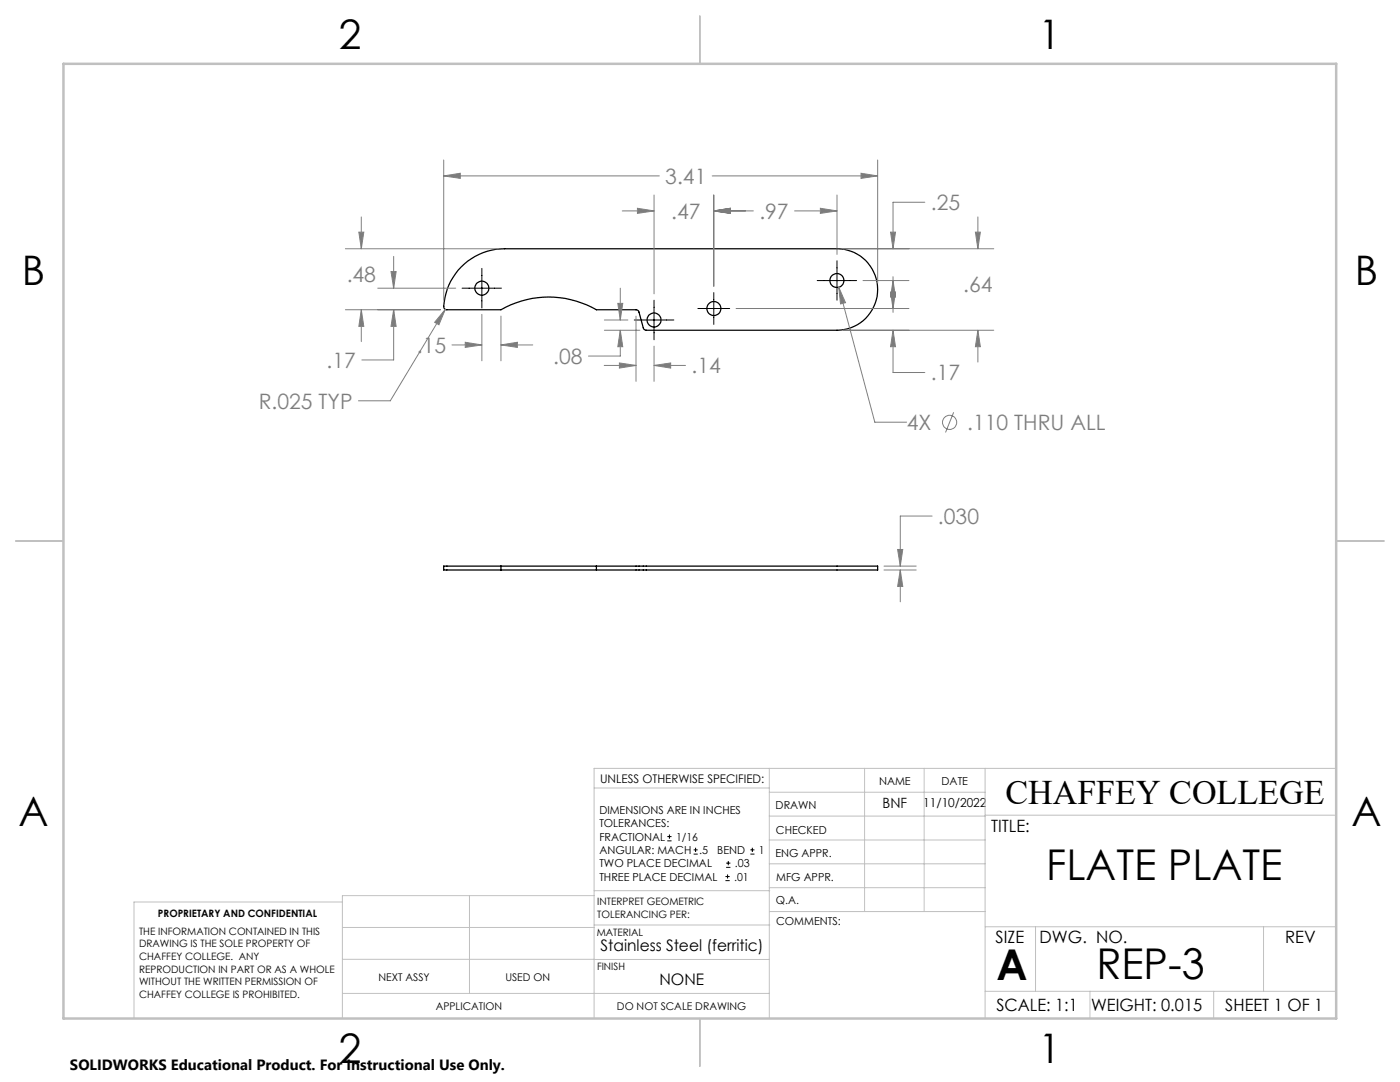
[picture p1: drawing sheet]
<svg xmlns="http://www.w3.org/2000/svg" width="279mm" height="216mm" viewBox="0 0 279 216" stroke-linecap="round" stroke-linejoin="round" font-family="sans-serif">
<g fill="none" stroke="#000" stroke-width=".25">
<path d="M92 53.3a12.2 12.2 0 0 1 8.7-3.7h66.3a8.1 8.1 0 0 1 8.2 8.2 8.1 8.1 0 0 1-8.2 8.1h-38l-.6-.3-.9-3.3-.3-.4-8.2-.1a19.1 19.1 0 0 0-19 0h-10.8a.61 .61 0 0 1-.7-.7 12.2 12.2 0 0 1 3.5-7.8zM100 113h-11.5v.7h11.5M100 113.7h19M100 113h19M100 113v.7M119 113h56.2v.7h-56.2M119 113v.7"/>
<circle cx="96.2" cy="57.5" r="1.4"/>
<circle cx="167" cy="56" r="1.4"/>
<circle cx="130.5" cy="63.9" r="1.4"/>
<circle cx="142.5" cy="61.6" r="1.41"/>
</g>
<g fill="none" stroke="#808080" stroke-width=".2">
<path d="M88.5 35.1l3.4-.5v1zM88.5 31.9v28M88.5 35.1h43.1M130.5 38.9v19.7M142.1 35.1h33.1M142.5 38.9v18.2M167 38.9v11.9M171.8 34.6l3.4 .5-3.4 .5zM175.2 31.9v24.6M68.9 49.6h30.5M71.6 46.3h1l-.5 3.3zM72.1 43.3v6.3"/>
<path d="M75.4 57.5h15.5M78 54.2h1.1l-.5 3.3zM78.6 51.2v6.3M123.8 57.5v6.4M124.2 42.1h6.3M127.2 41.6l3.3 .5-3.3 .5zM142.5 42.1l3.3-.5v1zM142.5 42.1h7.9M158.6 42.1h8.4M163.7 41.6l3.3 .5-3.3 .5zM167.4 57.3l1.3 3.1-1 .2zM167.4 57.3l7.2 26.9h6.3"/>
<path d="M168.3 49.6h30M172.2 56h9.2M177.7 46.3h1l-.5 3.3zM177.7 58.3h1l-.5 3.3zM178.2 56l.5 3.3h-1zM178.2 55.2v7.1M184.6 40.4h-6.4v9.2M194.7 46.3h1l-.5 3.3zM195.2 43.3v6.3M68.9 61.8h19M72.1 61.8l.5 3.3h-1zM72.1 61.8v6.4"/>
<path d="M78.6 61.8l.5 3.3h-1.1zM78.6 61.8v10h-6.4M88.9 61.7l-1.3 3.1-.9-.5zM88.9 61.7l-11 18.3h-6.4M90.2 68.8h6M92.9 68.3l3.3 .5-3.3 .5zM96.2 62.7v9.3M100 68.8l3.3-.5v1zM100 63.1v8.9M100 68.8h6.3M120.6 72.9h6.3M120.6 65.9h7.1"/>
<path d="M120.6 63.9h4.7M123.3 60.5h1l-.5 3.4zM123.6 72.4l3.3 .5-3.3 .5zM123.8 65.9l.5 3.3h-1zM123.8 65.9v5.1h-6.4M126.9 63.1v13M130.5 69.1v7M130.5 72.9h6.3M130.5 72.9l3.3-.5v1zM146.9 61.6h34.5M168.3 65.9h30M178.2 65.9l.5 3.3h-1z"/>
<path d="M178.2 65.9v8.4h6.4M195.2 65.9l.5 3.3h-1zM195.2 65.9v6.3M190.3 82.3l-1.6 4M176.4 113h6.4M176.4 113.7h6.4M179.1 109.6h1.1l-.5 3.4zM179.7 113.7l.5 3.3h-1.1zM179.7 113.7v6.4M186 103h-6.3v10"/>
<circle cx="189.5" cy="84.3" r="1.41"/>
</g>
<g fill="none" stroke="#000" stroke-width=".2">
<path d="M92.2 57.5h7.9M96.2 53.6v7.9M130.5 59.9v7.9M142.5 58.4v6.3M163.1 56h7.9M167 52v7.9M126.6 63.9h7.9M139.3 61.6h6.3M133.2 167.8h.8M133.2 166.9h.8M133.6 166.5v.9M138.4 170.4h.8"/>
<path d="M138.4 169.6h.8M138.8 169.2v.8M144.8 175.7h.8M144.8 174.9h.8M144.9 173.1h.9M144.9 172.2h.9M145.2 174.5v.8M145.3 171.8v.8M149.8 170.4h.8M149.8 169.6h.8M150.1 169.2v.8"/>
</g>
<g fill="none" stroke="#c0c0c0" stroke-width=".2">
<path d="M118.6 157.2h34.9M153.5 153.3v49.9M153.5 158.1h43.1M172.5 153.3v28.6M184.4 153.3v28.6M196.6 153.3v49.9M266.7 153.3h-148.1v49.9M68.3 180h-41.6v23.2M93.7 178.7v19.5M118.6 178.7h-50.3v24.5M118.6 177.7h35M153.5 167.6h43.1"/>
<path d="M153.5 162.8h43.1M153.5 172.4h43.1M153.5 177.1h43.1M196.6 162.7h70.1M68.3 198.2h85.2M68.3 191.4l85.2 .1M68.3 185.1h50.3M118.6 184.6h35M153.6 181.9h43M196.6 197.8h70.1M196.6 184.9h70.1M206.7 184.9v12.9"/>
<path d="M217.5 197.8v5.4M242.2 197.8v5.4M252.2 184.9v12.9"/>
</g>
<path d="M139.7 3.2v9.5M3.1 107.9h9.6M266.7 107.9h9.5M139.7 203.2v9.6" fill="none" stroke="#c0c0c0" stroke-width=".25"/>
<path d="M12.7 12.7h254v190.5h-254z" fill="none" stroke="#c0c0c0" stroke-width=".5"/>
<path d="M71.6 46.3h1l-.5 3.3zM72.1 61.8l.5 3.3h-1zM194.7 46.3h1l-.5 3.3zM195.2 65.9l.5 3.3h-1zM78 54.2h1.1l-.5 3.3zM78.6 61.8l.5 3.3h-1.1zM92.9 68.3l3.3 .5-3.3 .5zM100 68.8l3.3-.5v1zM88.5 35.1l3.4-.5v1zM171.8 34.6l3.4 .5-3.4 .5zM178.2 56l.5 3.3h-1zM177.7 46.3h1l-.5 3.3zM123.3 60.5h1l-.5 3.4zM123.8 65.9l.5 3.3h-1zM167.4 57.3l.3 3.3 1-.2zM123.6 72.4l3.3 .5-3.3 .5zM130.5 72.9l3.3-.5v1zM178.2 65.9l.5 3.3h-1zM177.7 58.3h1l-.5 3.3zM142.5 42.1l3.3-.5v1zM163.7 41.6l3.3 .5-3.3 .5zM127.2 41.6l3.3 .5-3.3 .5zM142.5 42.1l3.3-.5v1zM88.9 61.7l-2.2 2.6 .9 .5zM179.1 109.6h1.1l-.5 3.4zM179.7 113.7l.5 3.3h-1.1z" fill="#808080"/>
<g font-size="8.5">
<text x="208.8" y="175.5">FLATE PLATE</text>
<text x="198.9" y="195.5">A</text>
<text x="218.8" y="195.4">REP-3</text>
</g>
<g font-size="8.1">
<text x="67.6" y="9.7">2</text>
<text x="207.3" y="9.7">1</text>
<text x="4.4" y="57">B</text>
<text x="270.4" y="57">B</text>
<text x="3.7" y="164.9">A</text>
<text x="269.7" y="164.9">A</text>
<text x="67.6" y="212.2">2</text>
<text x="207.3" y="212.2">1</text>
</g>
<text font-size="6.9" x="200.6" y="160.4">CHAFFEY COLLEGE</text>
<g font-size="4.2" fill="#808080">
<text x="132.8" y="36.7">3.41</text>
<text x="185.8" y="41.9">.25</text>
<text x="134" y="43.7">.47</text>
<text x="151.5" y="43.7">.97</text>
<text x="69.2" y="56.3">.48</text>
<text x="192.2" y="58.3">.64</text>
<text x="83.2" y="70.4">.15</text>
<text x="65.2" y="73.4">.17</text>
<text x="110.4" y="72.6">.08</text>
<text x="138" y="74.5">.14</text>
<text x="185.8" y="75.9">.17</text>
<text x="51.6" y="81.6">R.025 TYP</text>
<text x="181" y="85.8">4X</text>
<text x="193" y="85.8">.110 THRU ALL</text>
<text x="187.2" y="104.5">.030</text>
</g>
<g font-size="3.4">
<text x="197.8" y="166">TITLE:</text>
<text x="198.7" y="188.1">SIZE</text>
<text x="207.5" y="188.1">DWG. NO.</text>
<text x="256.5" y="188.2">REV</text>
<text x="198.8" y="201.7">SCALE: 1:1</text>
<text x="217.7" y="201.8">WEIGHT: 0.015</text>
<text x="244.5" y="201.7">SHEET 1 OF 1</text>
</g>
<g font-size="3.2">
<text x="119.9" y="189.8">Stainless Steel (ferritic)</text>
<text x="131.6" y="196.6">NONE</text>
</g>
<text font-size="3" x="14" y="213.5">SOLIDWORKS Educational Product. For Instructional Use Only.</text>
<text font-size="2.8" x="176.1" y="161.2">BNF</text>
<text font-size="2.5" x="184.3" y="161">11/10/2022</text>
<text font-size="2.4" x="119.8" y="156.2">UNLESS OTHERWISE SPECIFIED:</text>
<g font-size="2.2">
<text x="154.8" y="161.4">DRAWN</text>
<text x="175.4" y="156.6">NAME</text>
<text x="187.9" y="156.7">DATE</text>
<text x="119.6" y="162.4">DIMENSIONS ARE IN INCHES</text>
<text x="119.6" y="165.1">TOLERANCES:</text>
<text x="119.6" y="167.8">FRACTIONAL</text>
<text x="134.9" y="167.8">1/16</text>
<text x="154.9" y="166.3">CHECKED</text>
<text x="119.6" y="170.4">ANGULAR: MACH</text>
<text x="119.6" y="173.1">TWO PLACE DECIMAL</text>
<text x="139.6" y="170.4">.5</text>
<text x="143.1" y="170.4">BEND</text>
<text x="146.7" y="173.1">.03</text>
<text x="151.5" y="170.4">1</text>
<text x="154.8" y="171">ENG APPR.</text>
<text x="119.6" y="175.7">THREE PLACE DECIMAL</text>
<text x="146.5" y="175.7">.01</text>
<text x="154.9" y="175.7">MFG APPR.</text>
<text x="154.9" y="180.4">Q.A.</text>
<text x="154.9" y="184.6">COMMENTS:</text>
</g>
<g font-size="2.1">
<text x="75.5" y="195.7">NEXT ASSY</text>
<text x="100.9" y="195.7">USED ON</text>
<text x="86.9" y="201.5">APPLICATION</text>
<text x="123.1" y="201.6">DO NOT SCALE DRAWING</text>
</g>
<g font-size="2">
<text x="31.5" y="182.9">PROPRIETARY AND CONFIDENTIAL</text>
<text x="119.2" y="180.6">INTERPRET GEOMETRIC</text>
<text x="119.2" y="183.1">TOLERANCING PER:</text>
<text x="27.8" y="186.5">THE INFORMATION CONTAINED IN THIS</text>
<text x="27.8" y="189">DRAWING IS THE SOLE PROPERTY OF</text>
<text x="27.8" y="191.6">CHAFFEY COLLEGE. ANY</text>
<text x="119.1" y="186.7">MATERIAL</text>
<text x="27.8" y="194.1">REPRODUCTION IN PART OR AS A WHOLE</text>
<text x="27.8" y="196.6">WITHOUT THE WRITTEN PERMISSION OF</text>
<text x="119.1" y="193.5">FINISH</text>
<text x="27.8" y="199.1">CHAFFEY COLLEGE IS PROHIBITED.</text>
</g>
</svg>
